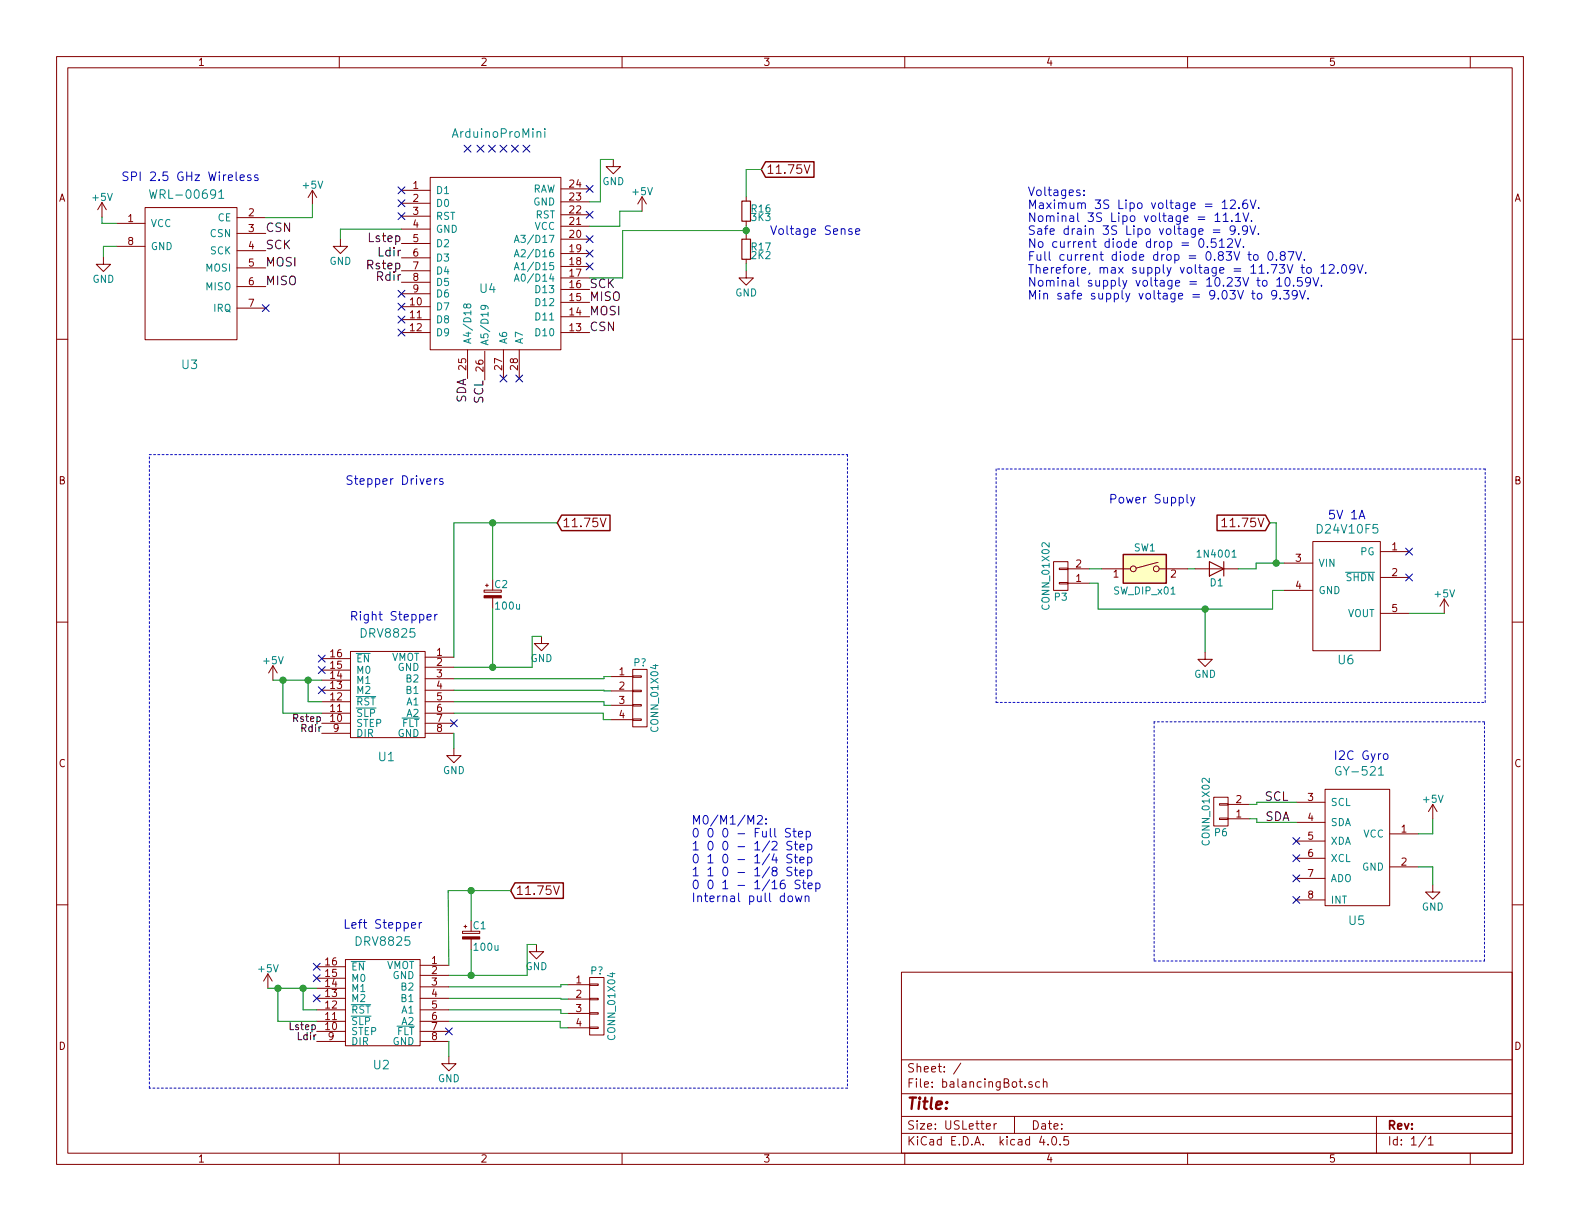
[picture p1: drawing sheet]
EESchema Schematic File Version 2
LIBS:power
LIBS:device
LIBS:transistors
LIBS:conn
LIBS:linear
LIBS:regul
LIBS:74xx
LIBS:cmos4000
LIBS:adc-dac
LIBS:memory
LIBS:xilinx
LIBS:microcontrollers
LIBS:dsp
LIBS:microchip
LIBS:analog_switches
LIBS:motorola
LIBS:texas
LIBS:intel
LIBS:audio
LIBS:interface
LIBS:digital-audio
LIBS:philips
LIBS:display
LIBS:cypress
LIBS:siliconi
LIBS:opto
LIBS:atmel
LIBS:contrib
LIBS:valves
LIBS:balancingBot
LIBS:switches
LIBS:balancingBot-cache
EELAYER 25 0
EELAYER END
$Descr USLetter 11000 8500
encoding utf-8
Sheet 1 1
Title ""
Date ""
Rev ""
Comp ""
Comment1 ""
Comment2 ""
Comment3 ""
Comment4 ""
$EndDescr
$Comp
L DRV8825 U2
U 1 1
P 2665 6960
F 0 "U2" H 2655 6510 60  0000 C CNN
F 1 "DRV8825" H 2665 7370 60  0000 C CNN
F 2 "balancingBot:DRV8825" H 2665 6960 60  0001 C CNN
F 3 "" H 2665 6960 60  0001 C CNN
	1    2665 6960
	1    0    0    -1  
$EndComp
$Comp
L GY-521 U5
U 1 1
P 9455 5915
F 0 "U5" H 9465 5425 60  0000 C CNN
F 1 "GY-521" H 9445 6465 60  0000 C CNN
F 2 "balancingBot:GY-521" H 9455 5915 60  0001 C CNN
F 3 "" H 9455 5915 60  0001 C CNN
	1    9455 5915
	-1   0    0    -1  
$EndComp
$Comp
L WRL-00691 U3
U 1 1
P 1300 1895
F 0 "U3" H 1320 1255 60  0000 C CNN
F 1 "WRL-00691" H 1300 2440 60  0000 C CNN
F 2 "balancingBot:WRL-00691" H 1300 1895 60  0001 C CNN
F 3 "" H 1300 1895 60  0001 C CNN
	1    1300 1895
	1    0    0    -1  
$EndComp
$Comp
L DRV8825 U1
U 1 1
P 2700 4815
F 0 "U1" H 2690 4365 60  0000 C CNN
F 1 "DRV8825" H 2700 5225 60  0000 C CNN
F 2 "balancingBot:DRV8825" H 2700 4815 60  0001 C CNN
F 3 "" H 2700 4815 60  0001 C CNN
	1    2700 4815
	1    0    0    -1  
$EndComp
$Comp
L ArduinoProMini U4
U 1 1
P 3435 1815
F 0 "U4" H 3395 1625 60  0000 C CNN
F 1 "ArduinoProMini" H 3475 2705 60  0000 C CNN
F 2 "balancingBot:Arduino_Pro_Mini" H 3375 1825 60  0001 C CNN
F 3 "" H 3375 1825 60  0001 C CNN
	1    3435 1815
	1    0    0    -1  
$EndComp
NoConn ~ 3505 2635
NoConn ~ 3615 2635
NoConn ~ 4105 1855
NoConn ~ 4105 1765
NoConn ~ 4105 1665
$Comp
L GND #PWR01
U 1 1
P 9975 6160
F 0 "#PWR01" H 9975 5910 50  0001 C CNN
F 1 "GND" H 9975 6010 50  0000 C CNN
F 2 "" H 9975 6160 50  0000 C CNN
F 3 "" H 9975 6160 50  0000 C CNN
	1    9975 6160
	1    0    0    -1  
$EndComp
$Comp
L +5V #PWR02
U 1 1
P 9975 5700
F 0 "#PWR02" H 9975 5550 50  0001 C CNN
F 1 "+5V" H 9975 5840 50  0000 C CNN
F 2 "" H 9975 5700 50  0000 C CNN
F 3 "" H 9975 5700 50  0000 C CNN
	1    9975 5700
	1    0    0    -1  
$EndComp
NoConn ~ 9025 5855
NoConn ~ 9025 5975
NoConn ~ 9025 6115
NoConn ~ 9025 6265
Text GLabel 8840 3640 0    60   Input ~ 0
11.75V
$Comp
L GND #PWR03
U 1 1
P 8390 4540
F 0 "#PWR03" H 8390 4290 50  0001 C CNN
F 1 "GND" H 8390 4390 50  0000 C CNN
F 2 "" H 8390 4540 50  0000 C CNN
F 3 "" H 8390 4540 50  0000 C CNN
	1    8390 4540
	1    0    0    -1  
$EndComp
$Comp
L +5V #PWR04
U 1 1
P 10055 4270
F 0 "#PWR04" H 10055 4120 50  0001 C CNN
F 1 "+5V" H 10055 4410 50  0000 C CNN
F 2 "" H 10055 4270 50  0000 C CNN
F 3 "" H 10055 4270 50  0000 C CNN
	1    10055 4270
	1    0    0    -1  
$EndComp
$Comp
L D24V10F5 U6
U 1 1
P 9360 4130
F 0 "U6" H 9370 3670 60  0000 C CNN
F 1 "D24V10F5" H 9380 4580 60  0000 C CNN
F 2 "balancingBot:D24V10F5" H 9360 4130 60  0001 C CNN
F 3 "" H 9360 4130 60  0001 C CNN
	1    9360 4130
	1    0    0    -1  
$EndComp
NoConn ~ 9810 4020
$Comp
L +5V #PWR05
U 1 1
P 710 1510
F 0 "#PWR05" H 710 1360 50  0001 C CNN
F 1 "+5V" H 710 1650 50  0000 C CNN
F 2 "" H 710 1510 50  0000 C CNN
F 3 "" H 710 1510 50  0000 C CNN
	1    710  1510
	1    0    0    -1  
$EndComp
$Comp
L GND #PWR06
U 1 1
P 720 1790
F 0 "#PWR06" H 720 1540 50  0001 C CNN
F 1 "GND" H 720 1640 50  0000 C CNN
F 2 "" H 720 1790 50  0000 C CNN
F 3 "" H 720 1790 50  0000 C CNN
	1    720  1790
	1    0    0    -1  
$EndComp
Text Notes 2435 4320 0    60   ~ 0
Right Stepper
Text Notes 2390 6465 0    60   ~ 0
Left Stepper
Text Notes 9285 5290 0    60   ~ 0
I2C Gyro
Text Notes 845  1260 0    60   ~ 0
SPI 2.5 GHz Wireless
Text Notes 9245 3615 0    60   ~ 0
5V 1A
$Comp
L +5V #PWR07
U 1 1
P 2175 1425
F 0 "#PWR07" H 2175 1275 50  0001 C CNN
F 1 "+5V" H 2175 1565 50  0000 C CNN
F 2 "" H 2175 1425 50  0000 C CNN
F 3 "" H 2175 1425 50  0000 C CNN
	1    2175 1425
	1    0    0    -1  
$EndComp
Text GLabel 3880 3640 2    60   Input ~ 0
11.75V
$Comp
L GND #PWR08
U 1 1
P 3770 4430
F 0 "#PWR08" H 3770 4180 50  0001 C CNN
F 1 "GND" H 3770 4280 50  0000 C CNN
F 2 "" H 3770 4430 50  0000 C CNN
F 3 "" H 3770 4430 50  0000 C CNN
	1    3770 4430
	1    0    0    -1  
$EndComp
$Comp
L GND #PWR09
U 1 1
P 3160 5210
F 0 "#PWR09" H 3160 4960 50  0001 C CNN
F 1 "GND" H 3160 5060 50  0000 C CNN
F 2 "" H 3160 5210 50  0000 C CNN
F 3 "" H 3160 5210 50  0000 C CNN
	1    3160 5210
	1    0    0    -1  
$EndComp
Text GLabel 3555 6200 2    60   Input ~ 0
11.75V
$Comp
L GND #PWR010
U 1 1
P 3735 6575
F 0 "#PWR010" H 3735 6325 50  0001 C CNN
F 1 "GND" H 3735 6425 50  0000 C CNN
F 2 "" H 3735 6575 50  0000 C CNN
F 3 "" H 3735 6575 50  0000 C CNN
	1    3735 6575
	1    0    0    -1  
$EndComp
$Comp
L GND #PWR011
U 1 1
P 3125 7355
F 0 "#PWR011" H 3125 7105 50  0001 C CNN
F 1 "GND" H 3125 7205 50  0000 C CNN
F 2 "" H 3125 7355 50  0000 C CNN
F 3 "" H 3125 7355 50  0000 C CNN
	1    3125 7355
	1    0    0    -1  
$EndComp
Text Notes 4815 6280 0    60   ~ 0
M0/M1/M2:\n0 0 0 - Full Step\n1 0 0 - 1/2 Step\n0 1 0 - 1/4 Step\n1 1 0 - 1/8 Step\n0 0 1 - 1/16 Step\nInternal pull down\n
$Comp
L +5V #PWR013
U 1 1
P 1900 4735
F 0 "#PWR013" H 1900 4585 50  0001 C CNN
F 1 "+5V" H 1900 4875 50  0000 C CNN
F 2 "" H 1900 4735 50  0000 C CNN
F 3 "" H 1900 4735 50  0000 C CNN
	1    1900 4735
	1    0    0    -1  
$EndComp
$Comp
L CONN_01X02 P3
U 1 1
P 7385 4010
F 0 "P3" H 7385 4160 50  0000 C CNN
F 1 "CONN_01X02" V 7485 4010 50  0000 C CNN
F 2 "Socket_Strips:Socket_Strip_Straight_1x02" H 7385 4010 50  0001 C CNN
F 3 "" H 7385 4010 50  0000 C CNN
	1    7385 4010
	-1   0    0    1   
$EndComp
NoConn ~ 2795 2045
NoConn ~ 2795 1505
NoConn ~ 2795 1415
NoConn ~ 2795 1325
NoConn ~ 9810 3840
NoConn ~ 4105 1315
NoConn ~ 4105 1495
NoConn ~ 3255 1035
NoConn ~ 3345 1035
NoConn ~ 3425 1035
NoConn ~ 3505 1035
NoConn ~ 3585 1035
NoConn ~ 3665 1035
$Comp
L D D1
U 1 1
P 8470 3960
F 0 "D1" H 8470 4060 50  0000 C CNN
F 1 "1N4001" H 8470 3860 50  0000 C CNN
F 2 "balancingBot:TMiniP2-F2-B" H 8470 3960 50  0001 C CNN
F 3 "" H 8470 3960 50  0001 C CNN
F 4 "Value" H 8470 3960 60  0001 C CNN "Fieldname"
	1    8470 3960
	-1   0    0    1   
$EndComp
$Comp
L SW_DIP_x01 SW1
U 1 1
P 7970 3960
F 0 "SW1" H 7970 4110 50  0000 C CNN
F 1 "SW_DIP_x01" H 7970 3810 50  0000 C CNN
F 2 "Buttons_Switches_THT:SW_DIP_x1_Slide" H 7970 3960 50  0001 C CNN
F 3 "" H 7970 3960 50  0000 C CNN
	1    7970 3960
	1    0    0    -1  
$EndComp
$Comp
L R_Small R16
U 1 1
P 5195 1470
F 0 "R16" H 5225 1490 50  0000 L CNN
F 1 "3K3" H 5225 1430 50  0000 L CNN
F 2 "Resistors_SMD:R_0805_HandSoldering" H 5195 1470 50  0001 C CNN
F 3 "" H 5195 1470 50  0000 C CNN
F 4 "Value" H 5195 1470 60  0001 C CNN "Fieldname"
	1    5195 1470
	1    0    0    -1  
$EndComp
$Comp
L R_Small R17
U 1 1
P 5195 1735
F 0 "R17" H 5225 1755 50  0000 L CNN
F 1 "2K2" H 5225 1695 50  0000 L CNN
F 2 "Resistors_SMD:R_0805_HandSoldering" H 5195 1735 50  0001 C CNN
F 3 "" H 5195 1735 50  0000 C CNN
F 4 "Value" H 5195 1735 60  0001 C CNN "Fieldname"
	1    5195 1735
	1    0    0    -1  
$EndComp
$Comp
L GND #PWR016
U 1 1
P 5195 1885
F 0 "#PWR016" H 5195 1635 50  0001 C CNN
F 1 "GND" H 5195 1735 50  0000 C CNN
F 2 "" H 5195 1885 50  0000 C CNN
F 3 "" H 5195 1885 50  0000 C CNN
	1    5195 1885
	1    0    0    -1  
$EndComp
Text GLabel 5300 1180 2    60   Input ~ 0
11.75V
Text Notes 5360 1635 0    60   ~ 0
Voltage Sense
Text Label 2795 1885 2    60   ~ 0
Rstep
Text Label 2240 5035 2    50   ~ 0
Rstep
Text Label 2795 1965 2    60   ~ 0
Rdir
Text Label 2240 5105 2    50   ~ 0
Rdir
Text Label 2795 1795 2    60   ~ 0
Ldir
Text Label 2795 1695 2    60   ~ 0
Lstep
$Comp
L CONN_01X02 P6
U 1 1
P 8500 5650
F 0 "P6" H 8500 5800 50  0000 C CNN
F 1 "CONN_01X02" V 8600 5650 50  0000 C CNN
F 2 "Socket_Strips:Socket_Strip_Straight_1x02" H 8500 5650 50  0001 C CNN
F 3 "" H 8500 5650 50  0000 C CNN
	1    8500 5650
	-1   0    0    1   
$EndComp
Text Label 8805 5585 0    60   ~ 0
SCL
Text Label 8810 5725 0    60   ~ 0
SDA
$Comp
L CP_Small C1
U 1 1
P 3280 6510
F 0 "C1" H 3290 6580 50  0000 L CNN
F 1 "100u" H 3290 6430 50  0000 L CNN
F 2 "" H 3280 6510 50  0000 C CNN
F 3 "" H 3280 6510 50  0000 C CNN
F 4 "Value" H 3280 6510 60  0001 C CNN "Fieldname"
	1    3280 6510
	1    0    0    -1  
$EndComp
$Comp
L CP_Small C2
U 1 1
P 3430 4135
F 0 "C2" H 3440 4205 50  0000 L CNN
F 1 "100u" H 3440 4055 50  0000 L CNN
F 2 "" H 3430 4135 50  0000 C CNN
F 3 "" H 3430 4135 50  0000 C CNN
F 4 "Value" H 3430 4135 60  0001 C CNN "Fieldname"
	1    3430 4135
	1    0    0    -1  
$EndComp
Text Notes 7720 3505 0    60   ~ 0
Power Supply
Text Notes 2405 3375 0    60   ~ 0
Stepper Drivers
Text Label 1850 1865 0    60   ~ 0
MOSI
Text Label 1850 1995 0    60   ~ 0
MISO
Text Label 4105 2205 0    60   ~ 0
MOSI
Text Label 4105 2105 0    60   ~ 0
MISO
NoConn ~ 2795 2225
NoConn ~ 2795 2315
Text Label 1850 1625 0    60   ~ 0
CSN
Text Label 4105 2315 0    60   ~ 0
CSN
Text Label 1850 1745 0    60   ~ 0
SCK
Text Label 4105 2015 0    60   ~ 0
SCK
NoConn ~ 2795 2135
NoConn ~ 1850 2145
NoConn ~ 2240 4585
NoConn ~ 2240 4665
NoConn ~ 2240 4805
NoConn ~ 3160 5035
$Comp
L +5V #PWR?
U 1 1
P 1865 6880
F 0 "#PWR?" H 1865 6730 50  0001 C CNN
F 1 "+5V" H 1865 7020 50  0000 C CNN
F 2 "" H 1865 6880 50  0000 C CNN
F 3 "" H 1865 6880 50  0000 C CNN
	1    1865 6880
	1    0    0    -1  
$EndComp
Text Label 2205 7180 2    50   ~ 0
Lstep
Text Label 2205 7250 2    50   ~ 0
Ldir
NoConn ~ 2205 6730
NoConn ~ 2205 6810
NoConn ~ 2205 6950
NoConn ~ 3125 7180
$Comp
L GND #PWR?
U 1 1
P 4270 1110
F 0 "#PWR?" H 4270 860 50  0001 C CNN
F 1 "GND" H 4270 960 50  0000 C CNN
F 2 "" H 4270 1110 50  0000 C CNN
F 3 "" H 4270 1110 50  0000 C CNN
	1    4270 1110
	1    0    0    -1  
$EndComp
$Comp
L +5V #PWR?
U 1 1
P 4470 1470
F 0 "#PWR?" H 4470 1320 50  0001 C CNN
F 1 "+5V" H 4470 1610 50  0000 C CNN
F 2 "" H 4470 1470 50  0000 C CNN
F 3 "" H 4470 1470 50  0000 C CNN
	1    4470 1470
	1    0    0    -1  
$EndComp
$Comp
L GND #PWR?
U 1 1
P 2370 1665
F 0 "#PWR?" H 2370 1415 50  0001 C CNN
F 1 "GND" H 2370 1515 50  0000 C CNN
F 2 "" H 2370 1665 50  0000 C CNN
F 3 "" H 2370 1665 50  0000 C CNN
	1    2370 1665
	1    0    0    -1  
$EndComp
$Comp
L CONN_01X04 P?
U 1 1
P 4455 4860
F 0 "P?" H 4455 5110 50  0000 C CNN
F 1 "CONN_01X04" V 4555 4860 50  0000 C CNN
F 2 "" H 4455 4860 50  0000 C CNN
F 3 "" H 4455 4860 50  0000 C CNN
	1    4455 4860
	1    0    0    -1  
$EndComp
$Comp
L CONN_01X04 P?
U 1 1
P 4155 7005
F 0 "P?" H 4155 7255 50  0000 C CNN
F 1 "CONN_01X04" V 4255 7005 50  0000 C CNN
F 2 "" H 4155 7005 50  0000 C CNN
F 3 "" H 4155 7005 50  0000 C CNN
	1    4155 7005
	1    0    0    -1  
$EndComp
Wire Wire Line
	9875 6035 9975 6035
Wire Wire Line
	9975 6035 9975 6160
Wire Wire Line
	9975 5700 9975 5805
Wire Wire Line
	9975 5805 9875 5805
Wire Wire Line
	9810 4270 10055 4270
Wire Wire Line
	720  1790 720  1715
Wire Wire Line
	720  1715 810  1715
Wire Wire Line
	710  1510 710  1555
Wire Wire Line
	710  1555 810  1555
Wire Wire Line
	3160 4645 3705 4645
Wire Wire Line
	3705 4645 3705 4430
Wire Wire Line
	3705 4430 3770 4430
Wire Wire Line
	3160 5105 3160 5210
Wire Wire Line
	3120 6200 3555 6200
Wire Wire Line
	3125 6790 3670 6790
Wire Wire Line
	3670 6790 3670 6575
Wire Wire Line
	3670 6575 3735 6575
Wire Wire Line
	3120 6210 3125 6720
Wire Wire Line
	3125 7250 3125 7355
Wire Wire Line
	1850 1515 2175 1515
Wire Wire Line
	2175 1515 2175 1425
Wire Wire Line
	3125 6870 3905 6870
Wire Wire Line
	3905 6870 3905 6855
Wire Wire Line
	3905 6855 3955 6855
Wire Wire Line
	3125 6950 3905 6950
Wire Wire Line
	3905 6950 3905 6955
Wire Wire Line
	3905 6955 3955 6955
Wire Wire Line
	3125 7030 3905 7030
Wire Wire Line
	3905 7030 3905 7055
Wire Wire Line
	3905 7055 3955 7055
Wire Wire Line
	3125 7110 3900 7110
Wire Wire Line
	3900 7110 3900 7155
Wire Wire Line
	3900 7155 3955 7155
Wire Wire Line
	3160 4725 4205 4725
Wire Wire Line
	4205 4725 4205 4710
Wire Wire Line
	4205 4710 4255 4710
Wire Wire Line
	3160 4805 4205 4805
Wire Wire Line
	4205 4805 4205 4810
Wire Wire Line
	4205 4810 4255 4810
Wire Wire Line
	3160 4885 4205 4885
Wire Wire Line
	4205 4885 4205 4910
Wire Wire Line
	4205 4910 4255 4910
Wire Wire Line
	3160 4965 4200 4965
Wire Wire Line
	4200 4965 4200 5010
Wire Wire Line
	4200 5010 4255 5010
Wire Wire Line
	8745 3920 8940 3920
Wire Wire Line
	8745 3920 8745 3960
Wire Wire Line
	8745 3960 8620 3960
Wire Wire Line
	8840 3640 8885 3640
Wire Wire Line
	8885 3640 8885 3920
Connection ~ 8885 3920
Wire Wire Line
	8320 3960 8270 3960
Wire Wire Line
	7670 3960 7585 3960
Wire Wire Line
	7585 4060 7645 4060
Wire Wire Line
	7645 4060 7645 4240
Wire Wire Line
	7645 4240 8860 4240
Wire Wire Line
	8860 4240 8860 4110
Wire Wire Line
	8860 4110 8940 4110
Wire Wire Line
	8390 4240 8390 4540
Connection ~ 8390 4240
Wire Wire Line
	5300 1180 5195 1180
Wire Wire Line
	5195 1180 5195 1370
Wire Wire Line
	5195 1570 5195 1635
Wire Wire Line
	5195 1835 5195 1885
Wire Wire Line
	4105 1935 4335 1935
Wire Wire Line
	4335 1935 4335 1605
Wire Wire Line
	4335 1605 5195 1605
Connection ~ 5195 1605
Wire Wire Line
	9025 5585 8750 5585
Wire Wire Line
	8750 5585 8750 5600
Wire Wire Line
	8750 5600 8700 5600
Wire Wire Line
	8700 5700 8750 5700
Wire Wire Line
	8750 5700 8750 5725
Wire Wire Line
	8750 5725 9025 5725
Wire Wire Line
	3120 6200 3120 6210
Wire Wire Line
	3280 6200 3280 6410
Connection ~ 3280 6200
Wire Wire Line
	3280 6610 3280 6790
Connection ~ 3280 6790
Wire Wire Line
	3160 4575 3160 3640
Wire Wire Line
	3160 3640 3880 3640
Wire Wire Line
	3430 3640 3430 4035
Wire Wire Line
	3430 4235 3430 4645
Connection ~ 3430 4645
Connection ~ 3430 3640
Wire Notes Line
	6935 3265 6935 4890
Wire Notes Line
	6935 4890 10340 4890
Wire Notes Line
	10340 4890 10340 3265
Wire Notes Line
	10340 3265 6935 3265
Wire Notes Line
	8035 5025 8035 6690
Wire Notes Line
	8035 6690 10335 6690
Wire Notes Line
	10335 6690 10335 5025
Wire Notes Line
	10335 5025 8035 5025
Wire Notes Line
	1040 3165 5900 3165
Wire Notes Line
	5900 3165 5900 7575
Wire Notes Line
	5900 7575 1040 7575
Wire Wire Line
	1900 4735 2240 4735
Wire Wire Line
	2240 4885 2145 4885
Wire Wire Line
	2145 4885 2145 4735
Connection ~ 2145 4735
Wire Wire Line
	1970 4965 2240 4965
Wire Wire Line
	1970 4735 1970 4965
Connection ~ 1970 4735
Wire Wire Line
	1865 6880 2205 6880
Wire Wire Line
	2205 7030 2110 7030
Wire Wire Line
	2110 7030 2110 6880
Connection ~ 2110 6880
Wire Wire Line
	1935 7110 2205 7110
Wire Wire Line
	1935 6880 1935 7110
Connection ~ 1935 6880
Wire Notes Line
	1040 7575 1040 3165
Wire Wire Line
	4105 1405 4180 1405
Wire Wire Line
	4180 1405 4180 1110
Wire Wire Line
	4180 1110 4270 1110
Wire Wire Line
	4105 1575 4315 1575
Wire Wire Line
	4315 1575 4315 1470
Wire Wire Line
	4315 1470 4470 1470
Wire Wire Line
	2795 1595 2370 1595
Wire Wire Line
	2370 1595 2370 1665
Text Label 3255 2635 3    60   ~ 0
SDA
Text Label 3375 2645 3    60   ~ 0
SCL
Text Notes 7155 2085 0    60   ~ 0
Voltages:\nMaximum 3S Lipo voltage = 12.6V.\nNominal 3S Lipo voltage = 11.1V.\nSafe drain 3S Lipo voltage = 9.9V.\nNo current diode drop = 0.512V.\nFull current diode drop = 0.83V to 0.87V.\nTherefore, max supply voltage = 11.73V to 12.09V.\nNominal supply voltage = 10.23V to 10.59V.\nMin safe supply voltage = 9.03V to 9.39V.
$EndSCHEMATC
